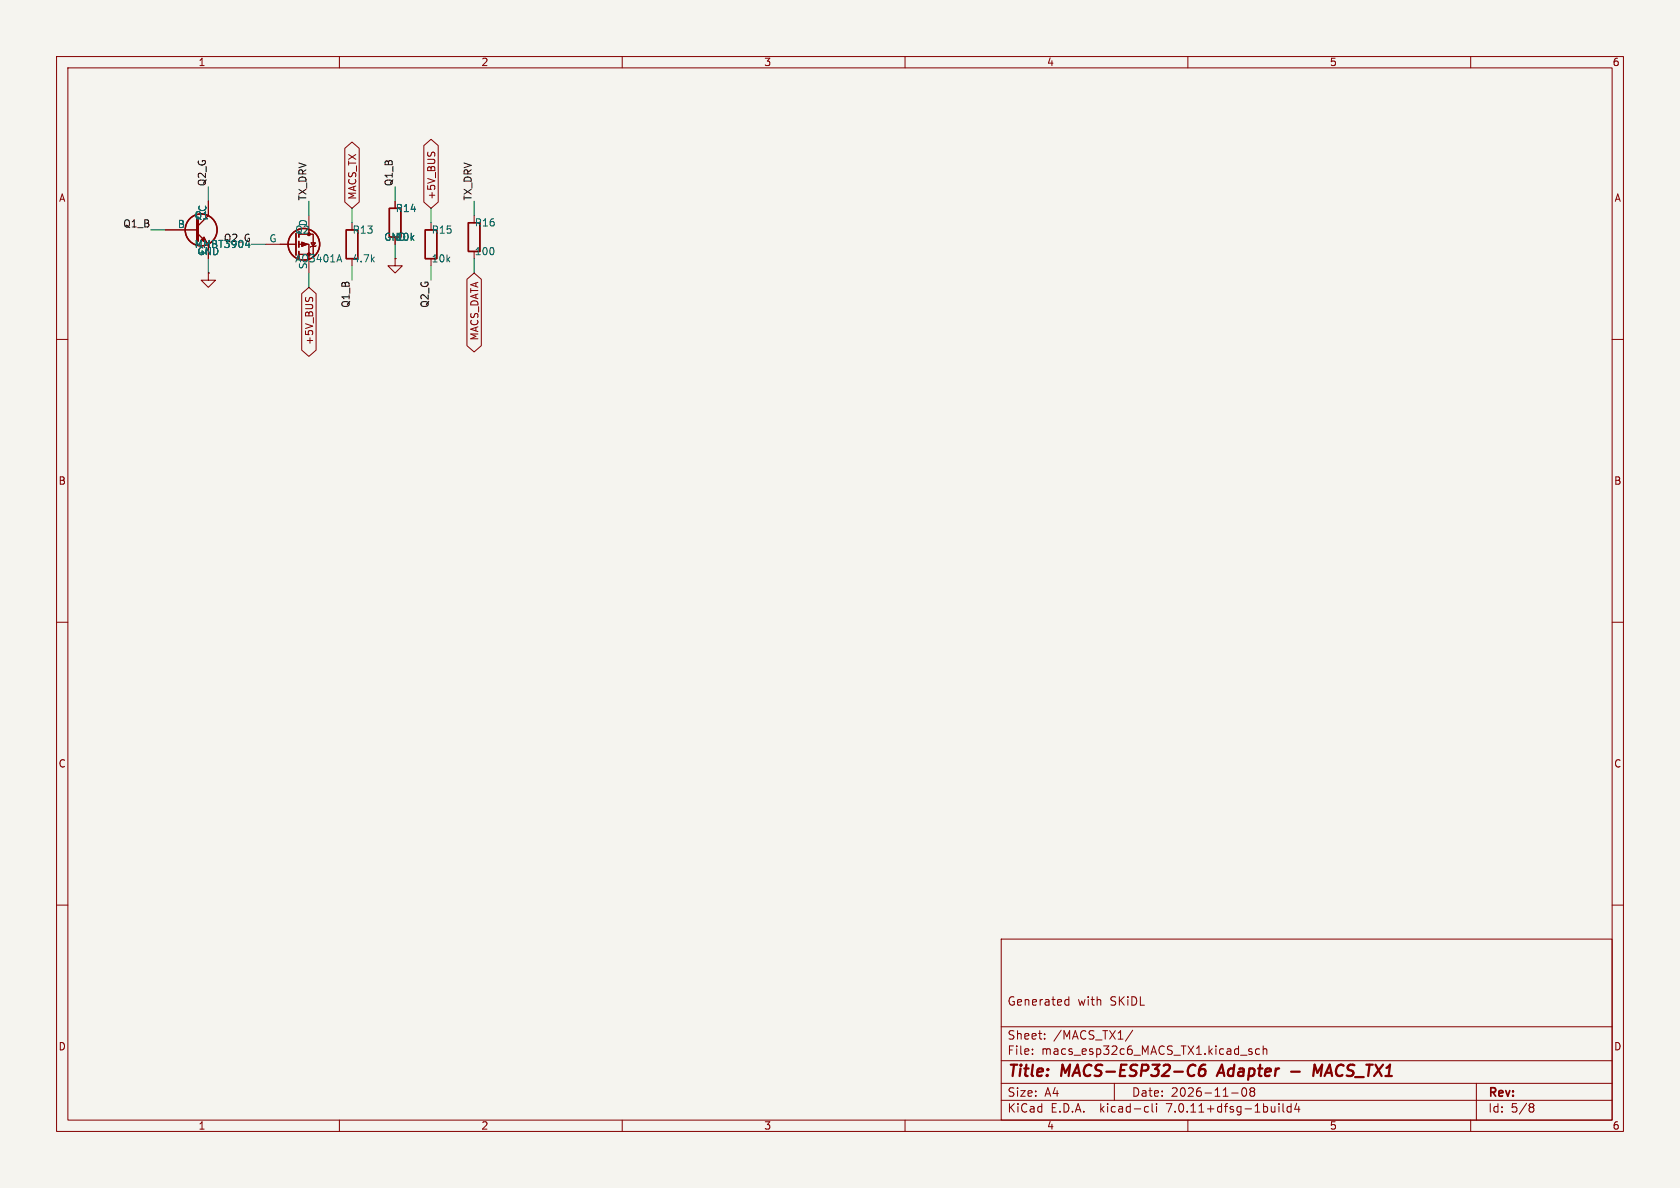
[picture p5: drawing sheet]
<svg xmlns="http://www.w3.org/2000/svg" width="297mm" height="210mm" viewBox="0 0 297 210" stroke-linecap="round" stroke-linejoin="round" font-family="sans-serif">
<path d="M0 0h297v210h-297z" fill="#f5f4ef" stroke="#f5f4ef" stroke-width=".18"/>
<g fill="none" stroke="#840000" stroke-width=".18">
<path d="M10 10h277v190h-277zM12 12h273v186h-273zM60 10v2M110 10v2M160 10v2M210 10v2M260 10v2M36.8 35.6v2.5l-1.9 1.9M54.6 38.1v2.5M61 26.2l1.2-1.1 1.3 1.1v9.5l-1.3 1.1-1.2-1.1zM62.2 39.4v1.2M69.8 35.6v1.2"/>
<path d="M74.9 25.7l1.3-1.1 1.3 1.1v10l-1.3 1.1-1.3-1.1zM75.7 26.9l-.1 .2M76.2 39.4v1.2M76.3 27.1l.2-.2 .4 .2M83.8 38.1v1.3M10 60h2M29.2 40.6h5.7M34.9 41.3l1.9 1.9v2.5M36.8 48.3v1.2h1.3l-1.3 1.3-1.2-1.3h1.2M36.8 48.3h.1M47 43.2h5.3M52.8 43.2h1.8v5.1"/>
<path d="M52.8 41.4h2.6v3.6h-2.6M53.3 51.9l1.3-1.1 1.3 1.1v10l-1.3 1.1-1.3-1.1zM54.1 52.6l-.1 .2M54.7 52.8l.2-.2 .4 .2M55 42.9h.8l-.4 .7zM55.9 43.4l-.1 .2h-.8l-.1 .1M69.8 45.7v1.3h1.3l-1.3 1.3-1.2-1.3h1.2M69.8 45.7h.1M82.5 49.4l1.3-1.1 1.3 1.1v11.7l-1.3 1.1-1.3-1.1zM285 60h2M10 110h2M285 110h2"/>
<path d="M10 160h2M285 160h2M177 166h108v32h-108zM188.4 177.6h.6M188.4 176.8h.6M189 176.2v1.5M60 198v2M110 198v2M160 198v2M177 194.5h108M177 191.5h108M177 187.5h108"/>
<path d="M177 181.5h108M182.5 186.3v.1M182.5 185.5v.1M184.7 183.6v.1M184.7 182.8v.1M197 191.5v3M200.2 182.1l-1.2 2M202.6 195.6l.4 .1M203 196.5l-.4 .1M203.7 195.1v1.3l.2 .2M204.5 195.1v.1M204.5 195.6v1"/>
<path d="M210 198v2M217.7 193.2h1.2M219.7 192.4a.81 .81 0 0 0 .3 1.4l.2-.1 .2-.5-.2-.8M220.7 185.7l.7 .4-.2 .3-.5-.1M221 192.4v.3l.2 .2M221.2 192.9l-.2 .3v.3l.2 .3 .5-.1 .1-.2-.1-.4-.2-.2M221.2 192.9h.3M221.3 185.5l-.3-.1-.3 .2M221.7 192.4l.1 .3-.3 .2M222.7 185.5l-.5-.1-.2 .3v.4l.1 .2h.6M223.3 185.5l.2-.1 .4 .1 .1 .9M223.3 184.9v1.5"/>
<path d="M226.1 195.1v.1M226.1 195.6v1M226.8 195.1v1.3l.2 .2M228.2 195.7l-.4-.1-.3 .3v.4l.2 .2h.5M228.2 195.1v1.5M229.2 195l-.3 1.1h.9M229.6 195.6v1M260 198v2M261 191.5v6.5M270.6 195.1h.3l.3 .3-.3 .3M270.6 195.7h.3M270.9 195.7l.2 .2 .1 .4-.3 .3h-.3"/>
</g>
<path d="M211 188.2l.3 .2M211.1 190l-.1 .1M213.1 188.2a.91 .91 0 0 0-1.1 .9l-.1 .7 .2 .3a.66 .66 0 0 0 1-.3v-.4l-.1-.3a.66 .66 0 0 0-1 .3M216 188.2l-.9 2M228.3 189.4h1.5M232.2 190.2l.2-2 .5 1.4 .8-1.4-.2 2" fill="none" stroke="#840000" stroke-width=".4"/>
<g fill="none" stroke="#840000" stroke-width=".25">
<path d="M68.8 36.8h2.1v5.1h-2.1zM82.8 39.4h2v5.1h-2zM52.3 41.3v3.8M52.8 42.7v1M52.8 44.5v1M61.2 40.6h2v5.1h-2zM75.2 40.6h2v5.1h-2z"/>
<circle cx="35.6" cy="40.6" r="2.82"/>
<circle cx="53.7" cy="43.2" r="2.79"/>
</g>
<g fill="#840000" stroke="#840000" stroke-width=".18">
<path d="M53.3 42.8l1.1 .4-1.1 .4z"/>
<path d="M35.6 42.4l.5-.5 .5 1z"/>
</g>
<path d="M44 42.9v.9M60 45l.4 1.3" fill="none" stroke="#006464" stroke-width=".18"/>
<path d="M34.9 38.7v3.8" fill="none" stroke="#840000" stroke-width=".51"/>
<g fill="none" stroke="#009600" stroke-width=".18">
<path d="M36.8 33v2.6M54.6 35.6v2.5M62.2 36.8v2.6M69.8 33v2.6M76.2 36.8v2.6M83.8 35.6v2.5M26.7 40.6h2.5M36.8 45.7v2.6M44.4 43.2h2.6M54.6 48.3v2.5M62.2 47v2.5M69.8 43.2v2.5"/>
<path d="M76.2 47v2.5M83.8 45.7v2.6"/>
</g>
<g font-size="2.8" fill="#840000">
<text x="178" y="190.9">Title:</text>
<text x="187.7" y="190.9">MACS-ESP32-C6</text>
<text x="216.3" y="190.9">Adapter</text>
<text x="234.6" y="190.9">MACS_TX1</text>
</g>
<g font-size="2.1" fill="#840000">
<text x="178" y="178">Generated</text>
<text x="190.5" y="178">with</text>
<text x="196.3" y="178">SKiDL</text>
<text x="178" y="184">Sheet:</text>
<text x="186.2" y="184">/MACS_TX1/</text>
<text x="178" y="186.7">File:</text>
<text x="184.1" y="186.7">macs_esp32c6_MACS_TX1.kicad_sch</text>
<text x="178" y="196.9">KiCad</text>
<text x="178" y="194.1">Size:</text>
<text x="184.7" y="194.1">A4</text>
<text x="185.7" y="196.9">E.D.A.</text>
<text x="194.6" y="196.9">kicad-cli</text>
<text x="200" y="194.1">Date:</text>
<text x="206.5" y="196.9">7.0.11+dfsg-1build4</text>
<text x="207" y="194.1">2026-11-08</text>
<text x="263" y="194.3">Rev:</text>
<text x="263" y="196.9">Id:</text>
<text x="267.1" y="196.9">5/8</text>
</g>
<g font-size="1.8" fill="#840000">
<text x="35" y="11.9">1</text>
<text x="85" y="11.9">2</text>
<text x="135" y="11.9">3</text>
<text x="185" y="11.9">4</text>
<text x="235" y="11.9">5</text>
<text x="285" y="11.9">6</text>
<text x="10.3" y="35.9">A</text>
<text x="63.2" y="35.4" transform="rotate(-90 63.2 35.4)">MACS_TX</text>
<text x="77.2" y="35.4" transform="rotate(-90 77.2 35.4)">+5V_BUS</text>
<text x="285.3" y="35.9">A</text>
<text x="55.6" y="61.1" transform="rotate(-90 55.6 61.1)">+5V_BUS</text>
<text x="84.8" y="60.3" transform="rotate(-90 84.8 60.3)">MACS_DATA</text>
<text x="10.3" y="85.9">B</text>
<text x="285.3" y="85.9">B</text>
<text x="10.3" y="135.9">C</text>
<text x="285.3" y="135.9">C</text>
<text x="10.3" y="185.9">D</text>
<text x="285.3" y="185.9">D</text>
<text x="35" y="199.9">1</text>
<text x="85" y="199.9">2</text>
<text x="135" y="199.9">3</text>
<text x="185" y="199.9">4</text>
<text x="235" y="199.9">5</text>
<text x="285" y="199.9">6</text>
</g>
<g font-size="1.8" fill="#0f0f0f">
<text x="36.5" y="33" transform="rotate(-90 36.5 33)">Q2_G</text>
<text x="54.3" y="35.6" transform="rotate(-90 54.3 35.6)">TX_DRV</text>
<text x="69.5" y="33" transform="rotate(-90 69.5 33)">Q1_B</text>
<text x="83.5" y="35.6" transform="rotate(-90 83.5 35.6)">TX_DRV</text>
<text x="21.7" y="40.3">Q1_B</text>
<text x="61.9" y="54.5" transform="rotate(-90 61.9 54.5)">Q1_B</text>
<text x="75.9" y="54.5" transform="rotate(-90 75.9 54.5)">Q2_G</text>
</g>
<g font-size="1.8" fill="#006464">
<text x="31.3" y="40.4">B</text>
<text x="34.3" y="39">Q1</text>
<text x="36.6" y="37.6" transform="rotate(-90 36.6 37.6)">C</text>
<text x="52.1" y="41.5">Q2</text>
<text x="54.4" y="40.1" transform="rotate(-90 54.4 40.1)">D</text>
<text x="62.2" y="41.5">R13</text>
<text x="69.9" y="37.7">R14</text>
<text x="76.2" y="41.5">R15</text>
<text x="83.8" y="40.2">R16</text>
<text x="34.3" y="44">MMBT3904</text>
<text x="34.8" y="45.3">GND</text>
<text x="36.6" y="45.1" transform="rotate(-90 36.6 45.1)">E</text>
<text x="39.5" y="42.8">Q2_G</text>
<text x="47.5" y="42.9">G</text>
<text x="52.1" y="46.6">AO3401A</text>
<text x="54.4" y="47.7" transform="rotate(-90 54.4 47.7)">S</text>
<text x="62.2" y="46.6">4.7k</text>
<text x="67.8" y="42.8">GND</text>
<text x="69.9" y="42.8">10k</text>
<text x="76.2" y="46.6">10k</text>
<text x="83.8" y="45.3">100</text>
</g>
</svg>
